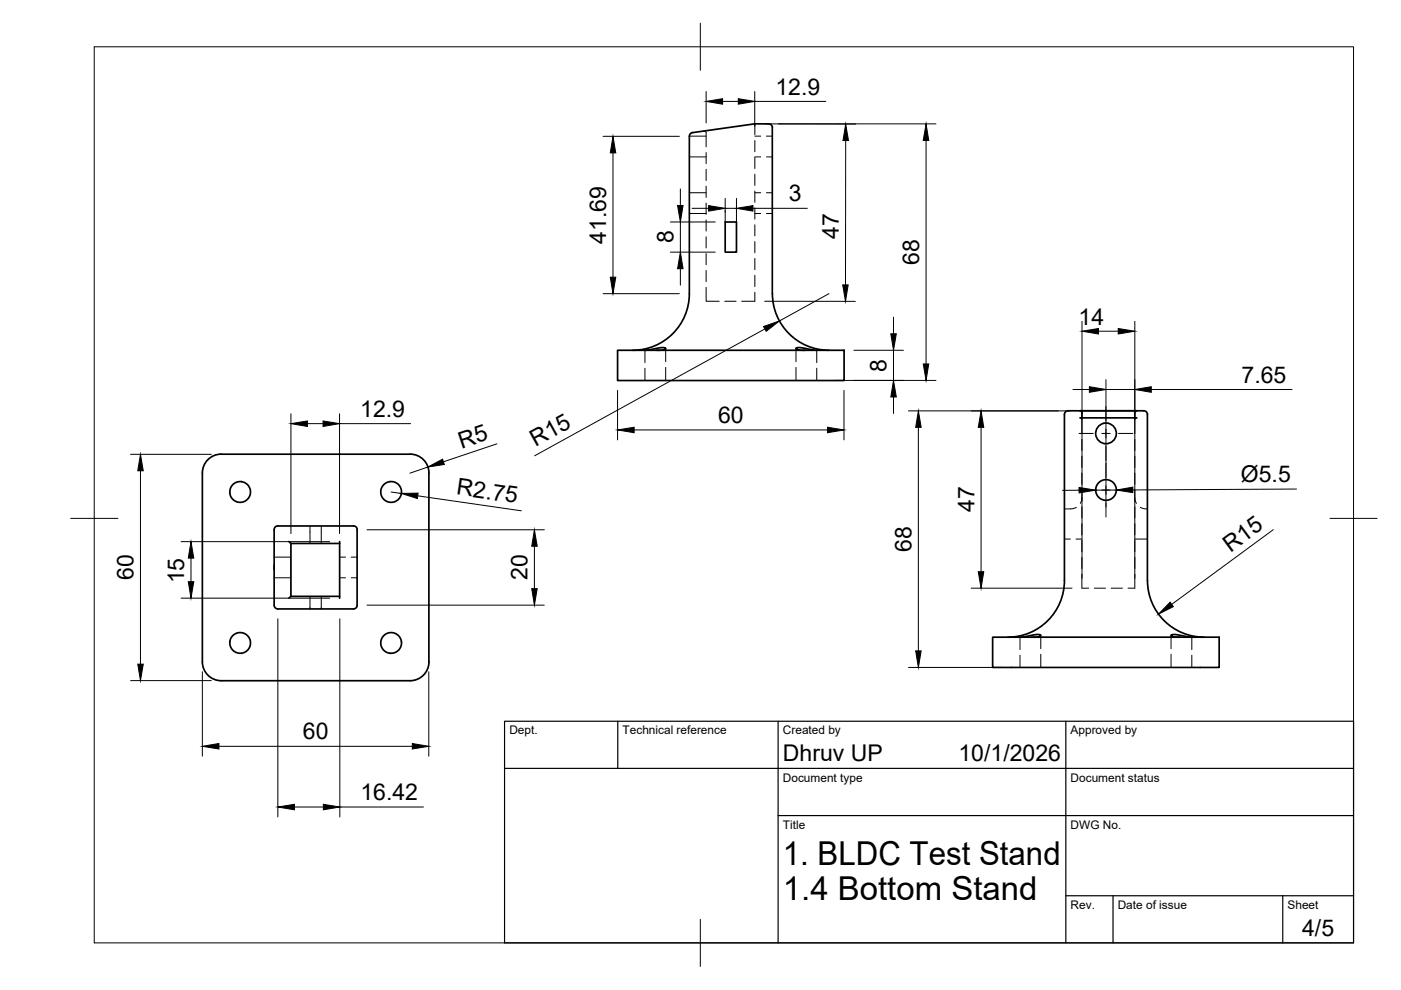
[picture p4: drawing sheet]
<svg xmlns="http://www.w3.org/2000/svg" width="297mm" height="210mm" viewBox="0 0 297 210" stroke-linecap="round" stroke-linejoin="round" font-family="sans-serif">
<!-- layer: Hidden -->
<g fill="none" stroke="#000" stroke-width=".21">
<path d="M146.2 33.3h3.5M146.2 28.9h3.5M149.2 27.8h.3l.2 .3v3M149.7 32.3v2.4M149.7 35.9v2.4M149.7 39.5v2.4M160 26.3v2.3M160 29.8v2.4M160 33.4v2.3M160 36.9v2.4M160 33.3h1.3M160 28.9h1.3"/>
<path d="M162.5 33.3h1.2M162.5 28.9h1.2M146.2 45.3h3.5M146.2 40.9h3.5M149.7 43v2.4M149.7 46.6v2.4M149.7 50.2v2.4M149.7 53.8v2.3M149.7 57.3v2.4M153.8 44.7v2.4M156.1 44.7v2.4M160 40.5v2.4"/>
<path d="M160 44.1v2.4M160 47.7v2.3M160 51.2v2.4M160 54.8v2.4M160 58.4v2.4M160 45.3h1.3M160 40.9h1.3M162.5 45.3h1.2M162.5 40.9h1.2M136.7 74.3v2.6M136.7 78.1v2.6M141.1 73.9v2.8"/>
<path d="M141.1 77.9v2.8M149.7 60.9v3h2.8M153.7 63.9h2.4M160 61.9v2h-2.8M168.8 73.9v2.8M168.8 77.9v2.8M173.2 74.3v2.6M173.2 78.1v2.6M229 88.6l.3 .1 .1 .3M229.4 88.6v3.4M229.4 93.2v2.3M229.4 96.7v2.4"/>
<path d="M240.6 88.6v3.4M240.6 93.2v2.3M240.6 96.7v2.4M240.9 88.6l-.2 .1-.1 .3M58.1 118.1h3.6M65.7 111.5v3.7M68.1 111.5v3.7M72 118.1h1.3M74.5 118.1h1.2M225.7 114.3h1.2M228.1 114.3h1.3M228.2 107.6a4.1 4.1 0 0 1-2.5 .3"/>
<path d="M229.4 105.5l-.4 1.2M229.4 100.3v2.4M229.4 103.9v2.4M229.4 107.5v2.3M229.4 111v2.4M229.4 114.6v2.4M229.4 118.2v2.4M240.6 105.5l.3 1.2M240.6 100.3v2.4M240.6 103.9v2.4M240.6 107.5v2.3M240.6 111v2.4"/>
<path d="M240.6 114.6v2.4M240.6 118.2v2.4M240.6 114.3h2.7M241.8 107.6l.8 .3h.7M58.1 122.5h3.6M65.7 126.4v2.7M68.1 126.4v2.7M72 122.5h1.3M74.5 122.5h1.2M216.3 135.1v2.6M216.3 138.9v2.6M220.7 134.7v2.8"/>
<path d="M220.7 138.7v2.8M229.4 121.7v3h1.4M232 124.7h2.4M235.6 124.7h2.4M240.6 121.7v3h-1.4M248.3 134.7v2.8M248.3 138.7v2.8M252.7 135.1v2.6M252.7 138.9v2.6"/>
</g>
<!-- layer: Visible -->
<g fill="none" stroke="#000" stroke-width=".36">
<path d="M146.8 28.1a.79 .79 0 0 0-.6 .8v33.4a12 12 0 0 1-12.1 12M160 26.3l-13.2 1.8M163 26.3h-3M163 26.3a.79 .79 0 0 1 .8 .8M163.7 27.1v35.2M153.8 47.1h2.3v6.4h-2.3zM130.9 74.3h48.1v6.4h-48.1zM136.8 74.3l3.5-.6 .8 .2-.4 .3-1.5 .1M163.8 62.3a12 12 0 0 0 12 12M170.7 74.3l-1.5-.1-.4-.3 .8-.2 3.5 .6M46.9 96.3h40M46.9 96.3a4 4 0 0 0-4 4v40a4 4 0 0 0 4 4h40a4 4 0 0 0 4.1-4l-.1-40a4 4 0 0 0-4-4"/>
<path d="M226.5 87.1h16a.76 .76 0 0 1 .8 .8v35.2a12 12 0 0 0 12 12M226.5 87.1a.79 .79 0 0 0-.8 .8v35.2a12 12 0 0 1-12 12M229 87.1l.4 .3v1.2M229 88.6h12M234 89.7a2.17 2.17 0 0 1 2.7 2.6 2.17 2.17 0 0 1-3.5 1.3 2.17 2.17 0 0 1 .3-3.7l.5-.2M241 87.1l-.4 .3v1.2M48.7 104.5a2.19 2.19 0 0 1 1.6-2.3 2.19 2.19 0 0 1 2.6 1.1l.2 .8-.2 1.1-.4 .7-.9 .5-1.2 .1-.8-.4-.7-.8-.2-.7M58.1 119.9v.9M58.9 111.5h16a.79 .79 0 0 1 .8 .8M58.9 111.5a.79 .79 0 0 0-.8 .8v16a.79 .79 0 0 0 .8 .8M61.2 114.8l.5 .4M61.7 115.2h10.3"/>
<path d="M61.7 115.2v11.2M72 114.8v12M75.7 112.3v16M85.1 104.5a2.21 2.21 0 0 0-1.5-2.3 2.21 2.21 0 0 0-2.6 1.1l-.3 .8 .2 1.1 .5 .7 .8 .5 .9 .1 .8-.2 .8-.7 .4-1M48.7 136.1a2.2 2.2 0 0 0 1.6 2.3 2.2 2.2 0 0 0 2.6-1.1l.2-.8-.2-1.1-.4-.6-.9-.6-.9-.1-.8 .3-.8 .6-.4 1.1M61.7 126.4h10.3M61.7 126.4l-.5 .4M75.7 128.3a.79 .79 0 0 1-.8 .8h-16M210.5 135.1h48v6.4h-48zM216.3 135.1l3.5-.6 .9 .2-.5 .3-1.5 .1M250.2 135.1l-1.5-.1-.4-.3 .9-.2 3.5 .6"/>
<circle cx="234.5" cy="103.9" r="2.19"/>
<circle cx="82.9" cy="136.3" r="2.19"/>
</g>
<!-- layer: BORDER -->
<path d="M20 9.9h267v190h-267zM148.5 4.9v10M15 109.9h10M282 109.9h10M148.5 194.9v10" fill="none" stroke="#000" stroke-width=".21"/>
<!-- layer: TITLEBLOCK -->
<path d="M107 152.9h180v47h-180zM131 152.9v10M165 152.9v47M226 152.9v47M107 162.9h180M165 172.9h122M226 189.9h61M236 189.9v10M272 189.9v10" fill="none" stroke="#000" stroke-width=".25"/>
<!-- layer: Smart Centers -->
<path d="M228.8 91.9h3M233.6 91.9h1.8M234.5 86.2v3M234.5 91v1.8M234.5 94.6v3M234.5 98.2v3M237.2 91.9h3M228.8 103.9h3M233.6 103.9h1.8M234.5 103v1.8M234.5 106.6v3M237.2 103.9h3" fill="none" stroke="#000" stroke-width=".21"/>
<!-- layer: FD_Dimensions -->
<g fill="none" stroke="#000" stroke-width=".21">
<path d="M149.7 19.4v6.7M160 19.4v7.4M127.9 28.9h16.1M130 32.4v26.4M153.2 21.5h3.3M160 21.5h15.1M162.2 26.3h19.2M165 26.3h33.4M179.3 29.8v30.6M196.3 29.8v47.4M142.1 53.5h9.5M142.1 47.1h9.5"/>
<path d="M144.3 40.1v3.5M144.3 47.1v6.4M144.3 57v3.5M146.7 44.2h3.5M153.8 42.1v2.9M153.8 44.2h2.3M156.1 42.1v2.9M159.6 44.2h11.6M127.9 62.3h16.1M162.1 63.9h19.3M162.2 69.7l-48.9 26.9M175.7 62.3l-10.5 5.8"/>
<path d="M181 74.3h10.5M189.4 67.3v3.5M189.4 74.3v6.4M229.4 68.1v54.5M232.9 70.2h4.2M240.6 68.1v54.5M27.7 96.3h17.1M29.8 99.8v41M61.7 87.7v25.4M65.2 89.8h3.3M72 87.7v25.4M72 89.8h15.1"/>
<path d="M90.7 99l-3.8 1.3M105.4 94.1l-11.4 3.8M130.9 82.8v10.5M134.5 91.2h41M177 80.7h21.4M178.9 82.8v10.5M189.4 84.2v3.5M192.6 87.1h34.3M194.7 90.6v47.4M208 90.6v30.6M227.5 82.6h3.5M234.5 80.5v27"/>
<path d="M234.5 82.6h6.1M244.1 82.6h29.8M38.4 114.8h31.5M40.5 118.3v5M77.8 112.3h37.6M82.9 104.3l2.2 .3M88.6 105.1l21.9 3.2M113.3 115.8v9M228.8 103.9l-3.5 .1M236.7 103.9h-4.4M270 112.3l-21.6 15.8M274.9 103.7l-34.7 .2"/>
<path d="M38.4 126.8h31.5M58.9 131.2v42M72.1 131.2v42M77.8 128.3h37.6M205.9 124.7h21.4M27.7 144.3h17.1M42.9 142.4v17.9M46.4 158.2h41M90.9 142.4v17.9M192.6 141.5h19.8M62.4 171.1h6.2M72.1 171.1h17.7"/>
</g>
<g fill="#000" stroke="#000" stroke-width=".21">
<path d="M130 28.9l.6 3.5h-1.2zM149.7 21.5l3.5-.6v1.2zM156.5 20.9l3.5 .6-3.5 .6zM179.3 26.3l.6 3.5h-1.2zM196.3 26.3l.6 3.5h-1.2zM129.4 58.8h1.2l-.6 3.5zM144.3 53.5l.5 3.5h-1.1zM143.7 43.6h1.1l-.5 3.5zM150.2 43.6l3.6 .6-3.6 .6zM156.1 44.2l3.5-.6v1.2zM161.9 69.2l3.3-1.1-2.7 2.1zM178.7 60.4h1.1l-.5 3.5z"/>
<path d="M188.9 70.8h1.1l-.6 3.5zM195.7 77.2h1.2l-.6 3.5zM229.4 70.2l3.5-.5v1.1zM237.1 69.7l3.5 .5-3.5 .6zM29.8 96.3l.6 3.5h-1.2zM61.7 89.8l3.5-.5v1.1zM68.5 89.3l3.5 .5-3.5 .6zM90.7 99l3.1-1.6 .4 1.1zM130.9 91.2l3.6-.6v1.2zM175.5 90.6l3.4 .6-3.4 .6zM189.4 80.7l.6 3.5h-1.1zM194.7 87.1l.6 3.5h-1.2z"/>
<path d="M208 87.1l.6 3.5h-1.2zM231 82l3.5 .6-3.5 .6zM240.6 82.6l3.5-.6v1.2zM40.5 114.8l.6 3.5h-1.2zM85.1 104.6h3.5l-.1 1.1zM113.3 112.3l.6 3.5h-1.2zM228.8 103.3l3.5 .6-3.5 .6zM236.7 103.9l3.5-.6v1.2zM39.9 123.3h1.2l-.6 3.5zM112.7 124.8h1.2l-.6 3.5zM194.1 138h1.2l-.6 3.5zM207.4 121.2h1.2l-.6 3.5z"/>
<path d="M248.1 127.7l.7 .9-3.2 1.6zM29.2 140.8h1.2l-.6 3.5zM42.9 158.2l3.5-.6v1.2zM87.4 157.6l3.5 .6-3.5 .6zM58.9 171.1l3.5-.6v1.2zM68.6 170.5l3.5 .6-3.5 .6z"/>
</g>
<g font-size="7">
<text x="166" y="183.4">1. BLDC Test Stand</text>
<text x="166" y="190.9">1.4 Bottom Stand</text>
</g>
<g font-size="4.9">
<text x="164.4" y="20">12.9</text>
<text x="167.3" y="42.7">3</text>
<text x="128.5" y="51.6" transform="rotate(-90 128.5 51.6)">41.69</text>
<text x="142.8" y="51.6" transform="rotate(-90 142.8 51.6)">8</text>
<text x="177.9" y="50.7" transform="rotate(-90 177.9 50.7)">47</text>
<text x="194.9" y="56.2" transform="rotate(-90 194.9 56.2)">68</text>
<text x="228.7" y="68.8">14</text>
<text x="188" y="78.8" transform="rotate(-90 188 78.8)">8</text>
<text x="263.2" y="81.1">7.65</text>
<text x="76.4" y="88.4">12.9</text>
<text x="152.3" y="89.7">60</text>
<text x="97.8" y="95.1" transform="rotate(-19 97.8 95.1)">R5</text>
<text x="113.5" y="94.9" transform="rotate(-29 113.5 94.9)">R15</text>
<text x="96.6" y="104.8" transform="rotate(8 96.6 104.8)">R2.75</text>
<text x="263.1" y="102.2">Ø5.5</text>
<text x="206.6" y="108.6" transform="rotate(-90 206.6 108.6)">47</text>
<text x="193.3" y="117" transform="rotate(-90 193.3 117)">68</text>
<text x="260.9" y="117.2" transform="rotate(-36 260.9 117.2)">R15</text>
<text x="28.3" y="123" transform="rotate(-90 28.3 123)">60</text>
<text x="39" y="123.7" transform="rotate(-90 39 123.7)">15</text>
<text x="111.8" y="123" transform="rotate(-90 111.8 123)">20</text>
<text x="64.2" y="156.8">60</text>
<text x="166" y="161.4">Dhruv UP</text>
<text x="203.2" y="161.4">10/1/2026</text>
<text x="76.4" y="169.6">16.42</text>
<text x="276.1" y="198.6">4/5</text>
</g>
<g font-size="2.5">
<text x="108" y="155.7">Dept.</text>
<text x="132" y="155.7">Technical reference</text>
<text x="166" y="155.7">Created by</text>
<text x="227" y="155.7">Approved by</text>
<text x="166" y="165.7">Document type</text>
<text x="227" y="165.7">Document status</text>
<text x="166" y="175.7">Title</text>
<text x="227" y="175.7">DWG No.</text>
<text x="227" y="192.7">Rev.</text>
<text x="237" y="192.7">Date of issue</text>
<text x="273" y="192.7">Sheet</text>
</g>
</svg>
